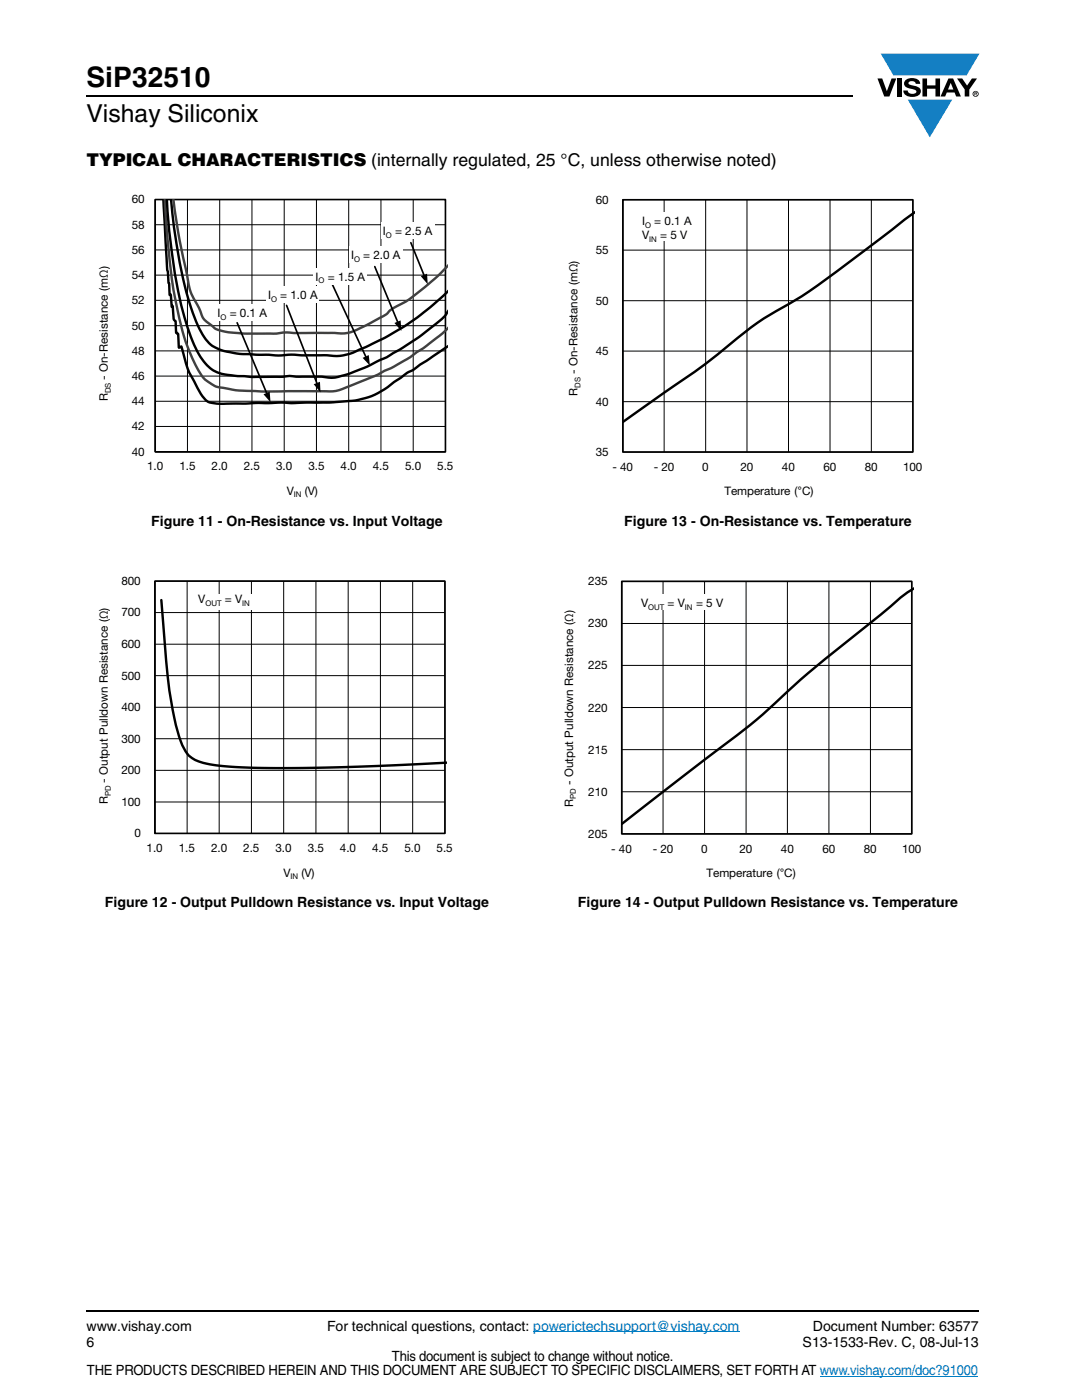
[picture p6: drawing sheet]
<svg xmlns="http://www.w3.org/2000/svg" width="216mm" height="279mm" viewBox="0 0 216 279" stroke-linecap="round" stroke-linejoin="round" font-family="sans-serif">
<path d="M17.1 18.9h.2v.3h-.2zM17.1 261.5h.2v.4h-.2z" fill="#000"/>
<path d="M17.3 19.1h152.9M17.3 261.7h178.1" fill="none" stroke="#000" stroke-width=".36"/>
<path d="M175.1 10.7h20.4v16.7h-20.4z" fill="#fff"/>
<g fill="#147fc3">
<path d="M175.7 10.7h19.7l-2.5 4.4h-1.1h-13.5z"/>
<path d="M181.1 19.9h8.9l-4.5 7.5z"/>
</g>
<g fill="#000">
<path d="M175.1 15.7h.9l1 2.5 .9-2.5h.9l-1.3 3.6h-1.1zM179 15.7h.9v3.6h-.9zM180.7 16a2.1 2.1 0 0 1 2.8 .3l.1 .4h-.9a.79 .79 0 0 0-.7-.5 .79 .79 0 0 0-.7 .4l.2 .3 1 .2a1.08 1.08 0 0 1 1.2 1.1 1.08 1.08 0 0 1-1.1 1.1 1.73 1.73 0 0 1-2.3-1.2h.8a.96 .96 0 0 0 .8 .6 .96 .96 0 0 0 1-.4 1.31 1.31 0 0 0-1.3-.6 1.03 1.03 0 0 1-1-.6 1.03 1.03 0 0 1 .1-1.1zM184.1 15.7h.9v1.3h1.7v-1.3h.9v3.6h-.9v-1.6h-1.7v1.6h-.9zM191 15.7h1l1 1.4 .9-1.4h1.1l-1.6 2.2v1.4h-.9v-1.4z"/>
<path d="M189.7 16.5l.5 1.4h-1zM189.2 15.7l-1.5 3.6h.9l.3-.8h1.6l.3 .8h.9l-1.5-3.6z"/>
<path d="M194.6 18.5h.2v.2h-.2zM194.4 18.4v.7h.2v-.3l.4 .3-.2-.3 .1-.2v-.2z"/>
<path d="M194.2 18.7a.46 .46 0 0 1 .9 0 .46 .46 0 0 1-.9 0zM194.1 18.7a.6 .6 0 0 0 1.2 0 .6 .6 0 0 0-1.2 0z"/>
</g>
<path d="M106.4 265.8h41.2M163.6 274.6h31.5" fill="none" stroke="#007ec4" stroke-width=".2"/>
<g fill="#fff">
<path d="M19.6 38.7h71.5v60.9h-71.5z"/>
<path d="M31 39.8h57.9v50.4h-57.9z"/>
</g>
<g fill="none" stroke="#000" stroke-width=".2">
<path d="M31 39.8h57.9v50.4h-57.9zM37.4 39.8v50.4M43.8 39.8v50.4M50.3 39.8v50.4M56.7 39.8v50.4M63.1 39.8v50.4M69.6 39.8v50.4M76 39.8v50.4M82.5 39.8v50.4M31 59.9h57.9M31 54.9h57.9M31 49.9h57.9"/>
<path d="M31 44.9h57.9M31 75.1h57.9M31 70h57.9M31 65h57.9M31 85.1h57.9M31 80.1h57.9"/>
</g>
<path d="M31 39.8h57.9v50.4h-57.9z" fill="none" stroke="#000" stroke-width=".32"/>
<path d="M32.6 39.8l.8 14.1 .1 .3 .1 2.2 .2 .2v2.2h.3l.2 2.5 .1-.3 .1 .3a5.3 5.3 0 0 0 .4 2.7l.1 .1 .1 2.3 .5 .2 .1 2.8 .5-.3 .3 1a21.3 21.3 0 0 0 2.9 7.3 5.3 5.3 0 0 0 2.6 3l2.2 .2 11.6-.3 2.3 .2 7.7-.2 1.9-.1a16.2 16.2 0 0 0 11.3-4.2l.9-.6a9.8 9.8 0 0 1 2.9-1.8l6.5-4.4M33.3 39.8a101.2 101.2 0 0 0 4.5 26.5 14.4 14.4 0 0 0 4.8 7.6 14.3 14.3 0 0 0 6.1 1.2l1.7 .1h6.1a6.4 6.4 0 0 1 2.9 0h4.5a8.3 8.3 0 0 0 5.2-.4l3.9-1.5 4.2-2 6.1-3.8 3.9-3a6.7 6.7 0 0 0 2.1-2.2M34.1 39.8a88.4 88.4 0 0 0 5.1 24.6l.2 .5a7.8 7.8 0 0 0 4.2 4.8 20.4 20.4 0 0 0 7.2 1.1h1.9a31.1 31.1 0 0 0 6.1 0l5.8 .1a11.3 11.3 0 0 0 7.7-1.4l4.5-2.1 4.2-2.5 4.5-3.3 3.8-3.3" fill="none" stroke="#000" stroke-width=".48"/>
<path d="M32.9 39.8a124.2 124.2 0 0 0 3.4 26 31.2 31.2 0 0 0 4.3 9.6l.6 .6a5.7 5.7 0 0 0 3.9 1.5 48.4 48.4 0 0 0 8.7 .6h9.1a13 13 0 0 0 6.1-.7l6.4-2.6 1.3-.8 1.6-.7 3.3-1.8 3.2-2.2 3.2-2.5 1.3-1.2M34.6 39.8a186 186 0 0 0 3.4 18.4l.5 1.2a14.8 14.8 0 0 1 1.9 3.8l.5 .7 .7 .6a5.2 5.2 0 0 0 2.6 1.5l1.3 .3 3.2 .3h5.8a20.2 20.2 0 0 1 5.4-.1l6.6-.1a8.4 8.4 0 0 0 6.1-1.2l2.9-1.6a6.3 6.3 0 0 0 2.6-1.9 40.8 40.8 0 0 0 9.6-6.9l1.6-1.6" fill="none" stroke="#404040" stroke-width=".48"/>
<path d="M47.3 64.4l6 14.3" fill="none" stroke="#000" stroke-width=".34"/>
<path d="M52.6 78.7l1.2-.5 .2 2.1z" fill="#000"/>
<path d="M69.7 49.3h10.6v3.2h-10.6z" fill="#fff"/>
<path d="M74.8 53.2l4.7 11.3" fill="none" stroke="#000" stroke-width=".34"/>
<path d="M78.7 64.5l1.2-.6 .2 2.2z" fill="#000"/>
<path d="M76 44.4h10.7v3.2h-10.7z" fill="#fff"/>
<path d="M66.2 56.5l6.9 14.9M82 48.4l2.7 6.8M57.2 60.9l6.1 15.9" fill="none" stroke="#000" stroke-width=".34"/>
<path d="M84 55.1l1.2-.5 .1 2.1zM62.6 76.7l1.2-.5 .2 2.1zM72.4 71.4l1.2-.5 .2 2.1z" fill="#000"/>
<g fill="#fff">
<path d="M62.6 53.5h10.6v3.2h-10.6z"/>
<path d="M53.2 57.2h10.5v3.2h-10.5z"/>
<path d="M42 60.7h12.8v3.3h-12.8z"/>
<path d="M19.6 114.8h71.4v61h-71.4z"/>
<path d="M30.9 116h57.9v50.4h-57.9z"/>
</g>
<g fill="none" stroke="#000" stroke-width=".2">
<path d="M30.9 116h57.9v50.3h-57.9zM37.3 116v50.3M43.7 116v50.3M50.2 116v50.3M56.6 116v50.3M63 116v50.3M69.5 116v50.3M75.9 116v50.3M82.3 116v50.3M30.9 134.8h57.9M30.9 128.6h57.9M30.9 122.3h57.9"/>
<path d="M30.9 153.7h57.9M30.9 147.4h57.9M30.9 141.2h57.9M30.9 160.1h57.9"/>
</g>
<path d="M30.9 116h57.9v50.3h-57.9z" fill="none" stroke="#000" stroke-width=".32"/>
<path d="M32.2 119.8a211.7 211.7 0 0 0 2.3 22l1 4.4a8.8 8.8 0 0 0 2.8 5.1 17.3 17.3 0 0 0 7.4 1.7l7.4 .3 10.3-.1 11.9-.3 13.8-.7" fill="none" stroke="#000" stroke-width=".48"/>
<g fill="#fff">
<path d="M40 118.5h11.4v3.1h-11.4z"/>
<path d="M113.3 38.7h71.4v60.9h-71.4z"/>
<path d="M124.3 39.9h57.9v50.4h-57.9z"/>
</g>
<path d="M124.3 39.9h57.8l.1 50.3h-57.9zM132.5 39.9v50.3M140.8 39.9v50.3M149.1 39.9v50.3M157.3 39.9v50.3M165.6 39.9v50.3M173.9 39.9v50.3M124.3 49.9h57.8M124.3 70.1h57.8M124.3 60h57.8M124.3 80.2h57.8" fill="none" stroke="#000" stroke-width=".2"/>
<path d="M124.3 39.9h57.8v50.3h-57.8z" fill="none" stroke="#000" stroke-width=".32"/>
<path d="M182.5 42.4l-5.6 4.3a360.8 360.8 0 0 1-17.5 12.8l-1 .6a68.8 68.8 0 0 0-14.9 10.4l-4.5 3.4-14.7 10.3" fill="none" stroke="#000" stroke-width=".48"/>
<g fill="#fff">
<path d="M127.9 42.4h10.6v5.8h-10.6z"/>
<path d="M112.4 114.9h72.1v60.8h-72.1z"/>
<path d="M124.1 116h57.9v50.5h-57.9z"/>
</g>
<path d="M124.1 116h57.8v50.4h-57.8zM132.3 116v50.4M140.6 116v50.4M148.9 116v50.4M157.1 116v50.4M165.4 116v50.4M173.7 116v50.4M124.1 132.8h57.8M124.1 124.4h57.8M124.1 158h57.8M124.1 149.6h57.8M124.1 141.2h57.8" fill="none" stroke="#000" stroke-width=".2"/>
<path d="M124.1 116h57.8v50.4h-57.8z" fill="none" stroke="#000" stroke-width=".32"/>
<path d="M182.3 117.5a42.9 42.9 0 0 0-6.6 5.2l-.8 .7a267 267 0 0 0-23.1 19.5l-3.7 3.1-24 18.4" fill="none" stroke="#000" stroke-width=".48"/>
<path d="M127.7 118.6h18.3v3.1h-18.3z" fill="#fff"/>
<text font-size="5.6" x="17.3" y="17.4">SiP32510</text>
<text font-size="4.9" x="17.3" y="24.4">Vishay Siliconix</text>
<text font-size="3.5" x="17.3" y="33">TYPICAL CHARACTERISTICS (internally regulated, 25 °C, unless otherwise noted)</text>
<g font-size="2.8">
<text x="30.2" y="104.9">Figure 11 - On-Resistance vs. Input Voltage</text>
<text x="124.6" y="104.9">Figure 13 - On-Resistance vs. Temperature</text>
<text x="20.9" y="181.1">Figure 12 - Output Pulldown Resistance vs. Input Voltage</text>
<text x="115.3" y="181.1">Figure 14 - Output Pulldown Resistance vs. Temperature</text>
<text x="17.3" y="265.6">www.vishay.com</text>
<text x="17.3" y="268.8">6</text>
<text x="65.3" y="265.6">For technical questions, contact: powerictechsupport@vishay.com</text>
<text x="160.1" y="268.8">S13-1533-Rev. C, 08-Jul-13</text>
<text x="162.2" y="265.6">Document Number: 63577</text>
<text x="17.4" y="274.4">THE PRODUCTS DESCRIBED HEREIN AND THIS DOCUMENT ARE SUBJECT TO SPECIFIC DISCLAIMERS, SET FORTH AT www.vishay.com/doc?91000</text>
<text x="78.2" y="271.6">This document is subject to change without notice.</text>
</g>
<g font-size="2.3">
<text x="26.3" y="40.6">60</text>
<text x="118.9" y="40.6">60</text>
<text x="26.3" y="45.6">58</text>
<text x="76.4" y="46.9">I</text>
<text x="78.8" y="46.9">= 2.5 A</text>
<text x="128.1" y="44.9">I</text>
<text x="128.1" y="47.7">V</text>
<text x="130.6" y="44.9">= 0.1 A</text>
<text x="131.7" y="47.7">= 5 V</text>
<text x="26.3" y="50.7">56</text>
<text x="70" y="51.8">I</text>
<text x="72.5" y="51.8">= 2.0 A</text>
<text x="118.9" y="50.7">55</text>
<text x="26.3" y="55.7">54</text>
<text x="53.5" y="59.7">I</text>
<text x="55.9" y="59.7">= 1.0 A</text>
<text x="63" y="56">I</text>
<text x="65.4" y="56">= 1.5 A</text>
<text x="26.3" y="65.8">50</text>
<text x="26.3" y="60.7">52</text>
<text x="43.4" y="63.2">I</text>
<text x="45.8" y="63.2">= 0.1 A</text>
<text x="118.9" y="60.8">50</text>
<text x="26.3" y="70.8">48</text>
<text x="118.9" y="70.9">45</text>
<text x="21.5" y="75.8" transform="rotate(-90 21.5 75.8)">- On-Resistance (mΩ)</text>
<text x="26.3" y="75.8">46</text>
<text x="115.2" y="74.6" transform="rotate(-90 115.2 74.6)">- On-Resistance (mΩ)</text>
<text x="21.5" y="80.1" transform="rotate(-90 21.5 80.1)">R</text>
<text x="26.3" y="80.9">44</text>
<text x="115.2" y="79" transform="rotate(-90 115.2 79)">R</text>
<text x="118.9" y="80.9">40</text>
<text x="26.3" y="85.9">42</text>
<text x="26.3" y="90.9">40</text>
<text x="29.4" y="93.9">1.0</text>
<text x="35.8" y="93.9">1.5</text>
<text x="42.2" y="93.9">2.0</text>
<text x="48.7" y="93.9">2.5</text>
<text x="55.1" y="93.9">3.0</text>
<text x="61.5" y="93.9">3.5</text>
<text x="68" y="93.9">4.0</text>
<text x="74.4" y="93.9">4.5</text>
<text x="80.8" y="93.9">5.0</text>
<text x="87.3" y="93.9">5.5</text>
<text x="118.9" y="91">35</text>
<text x="122.2" y="94">- 40</text>
<text x="130.5" y="94">- 20</text>
<text x="140.1" y="94">0</text>
<text x="147.8" y="94">20</text>
<text x="156" y="94">40</text>
<text x="164.3" y="94">60</text>
<text x="172.6" y="94">80</text>
<text x="180.2" y="94">100</text>
<text x="57.2" y="98.7">V</text>
<text x="60.8" y="98.7">(V)</text>
<text x="144.5" y="98.8">Temperature (°C)</text>
<text x="24.2" y="116.7">800</text>
<text x="117.4" y="116.8">235</text>
<text x="24.2" y="123">700</text>
<text x="39.6" y="120.4">V</text>
<text x="44.8" y="120.4">= V</text>
<text x="117.4" y="125.2">230</text>
<text x="127.9" y="121.1">V</text>
<text x="133.2" y="121.1">= V</text>
<text x="138.9" y="121.1">= 5 V</text>
<text x="24.2" y="129.3">600</text>
<text x="24.2" y="135.6">500</text>
<text x="117.4" y="133.6">225</text>
<text x="24.2" y="141.9">400</text>
<text x="117.4" y="142">220</text>
<text x="24.2" y="148.2">300</text>
<text x="24.2" y="154.5">200</text>
<text x="117.4" y="150.4">215</text>
<text x="21.5" y="160.5" transform="rotate(-90 21.5 160.5)">R</text>
<text x="21.5" y="156.2" transform="rotate(-90 21.5 156.2)">- Output Pulldown Resistance (Ω)</text>
<text x="24.2" y="160.8">100</text>
<text x="114.4" y="161" transform="rotate(-90 114.4 161)">R</text>
<text x="114.4" y="156.7" transform="rotate(-90 114.4 156.7)">- Output Pulldown Resistance (Ω)</text>
<text x="117.4" y="158.8">210</text>
<text x="26.8" y="167.1">0</text>
<text x="117.4" y="167.2">205</text>
<text x="29.3" y="170.1">1.0</text>
<text x="35.7" y="170.1">1.5</text>
<text x="42.1" y="170.1">2.0</text>
<text x="48.5" y="170.1">2.5</text>
<text x="55" y="170.1">3.0</text>
<text x="61.4" y="170.1">3.5</text>
<text x="67.8" y="170.1">4.0</text>
<text x="74.3" y="170.1">4.5</text>
<text x="80.7" y="170.1">5.0</text>
<text x="87.1" y="170.1">5.5</text>
<text x="122" y="170.1">- 40</text>
<text x="130.2" y="170.1">- 20</text>
<text x="139.9" y="170.1">0</text>
<text x="147.6" y="170.1">20</text>
<text x="155.8" y="170.1">40</text>
<text x="164.1" y="170.1">60</text>
<text x="172.4" y="170.1">80</text>
<text x="180" y="170.1">100</text>
<text x="56.6" y="174.9">V</text>
<text x="60.2" y="174.9">(V)</text>
<text x="141" y="175">Temperature (°C)</text>
</g>
<g font-size="1.6">
<text x="77" y="47.5">O</text>
<text x="128.7" y="45.5">O</text>
<text x="70.6" y="52.3">O</text>
<text x="129.6" y="48.2">IN</text>
<text x="63.6" y="56.6">O</text>
<text x="44" y="63.8">O</text>
<text x="54.1" y="60.2">O</text>
<text x="115.8" y="77.4" transform="rotate(-90 115.8 77.4)">DS</text>
<text x="22.1" y="78.5" transform="rotate(-90 22.1 78.5)">DS</text>
<text x="58.6" y="99.3">IN</text>
<text x="41" y="120.9">OUT</text>
<text x="48.3" y="120.9">IN</text>
<text x="129.3" y="121.7">OUT</text>
<text x="136.7" y="121.7">IN</text>
<text x="22.1" y="158.9" transform="rotate(-90 22.1 158.9)">PD</text>
<text x="114.9" y="159.4" transform="rotate(-90 114.9 159.4)">PD</text>
<text x="58" y="175.5">IN</text>
</g>
</svg>
